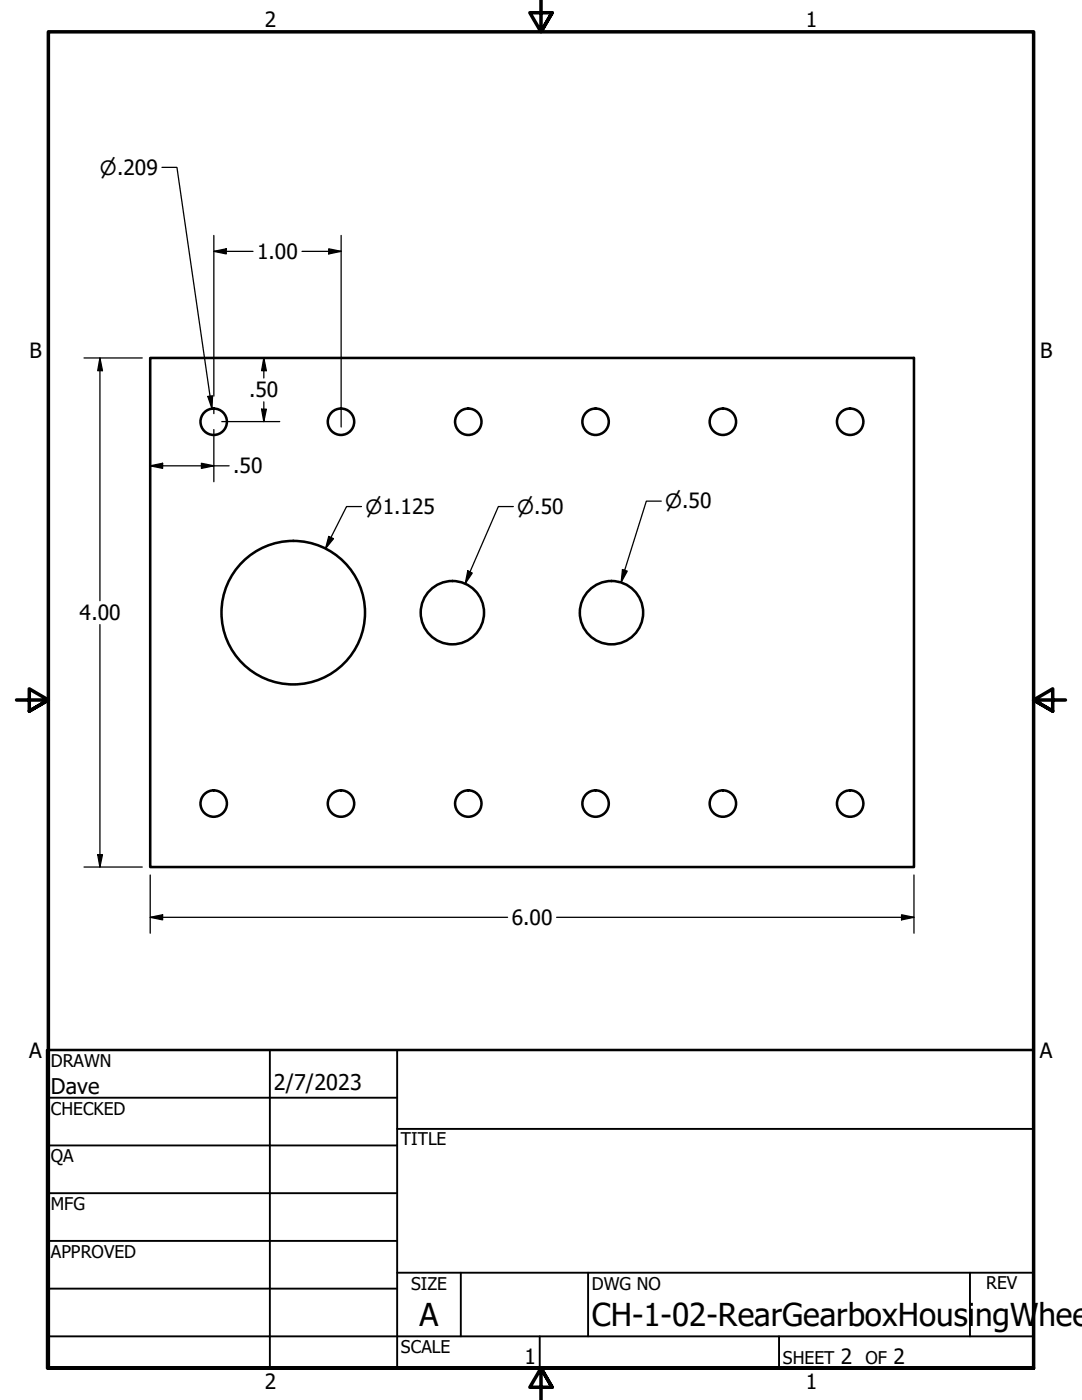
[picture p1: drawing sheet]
<svg xmlns="http://www.w3.org/2000/svg" width="216mm" height="279mm" viewBox="0 0 216 279" stroke-linecap="round" stroke-linejoin="round" font-family="sans-serif">
<!-- layer: Visible (ANSI) -->
<g fill="none" stroke="#000" stroke-width=".51">
<path d="M30 71.4h152.4v101.6h-152.4z"/>
<circle cx="42.6" cy="84.2" r="2.64"/>
<circle cx="68" cy="84.2" r="2.64"/>
<circle cx="93.4" cy="84.2" r="2.64"/>
<circle cx="118.8" cy="84.2" r="2.64"/>
<circle cx="144.2" cy="84.2" r="2.64"/>
<circle cx="169.6" cy="84.2" r="2.64"/>
<circle cx="58.5" cy="122.3" r="14.3"/>
<circle cx="90.3" cy="122.3" r="6.3"/>
<circle cx="122" cy="122.3" r="6.3"/>
<circle cx="42.6" cy="160.4" r="2.64"/>
<circle cx="68" cy="160.4" r="2.64"/>
<circle cx="93.4" cy="160.4" r="2.64"/>
<circle cx="118.8" cy="160.4" r="2.64"/>
<circle cx="144.2" cy="160.4" r="2.64"/>
<circle cx="169.6" cy="160.4" r="2.64"/>
</g>
<!-- layer: Border (ANSI) -->
<path d="M107.9 0v6.4l-2.2-3.9h4.5l-2.3 3.9 2.3-3.9M3.3 139.7h6.4l-3.9-2.2v4.4l3.9-2.2-3.9 2.2M212.6 139.7h-6.4l3.9-2.2v4.4l-3.9-2.2 3.9 2.2M9.7 273v-266.6h196.5v266.6h-196.5h196.5M110.2 276.9l-2.3-3.9 2.3 3.9h-4.5l2.2-3.9v6.4" fill="none" stroke="#000" stroke-width=".7"/>
<!-- layer: Title (ANSI) -->
<g fill="none" stroke="#000" stroke-width=".38">
<path d="M9.4 219.1h69.8M53.8 209.5v63.5M79.2 209.5v63.5M9.4 228.6h69.8M9.4 238.1h69.8M79.2 225.3h127M9.4 247.6h69.8M9.4 257.2h69.8M79.2 254h127M91.9 254v12.7M117.3 254v12.7M193.5 254v12.7"/>
<path d="M9.4 266.7h196.8M107.7 266.7v6.3M155.4 266.7v6.3"/>
</g>
<path d="M9.4 209.5h196.8v63.5h-196.8z" fill="none" stroke="#000" stroke-width=".51"/>
<!-- layer: Dimension (ANSI) -->
<g fill="none" stroke="#000" stroke-width=".25">
<path d="M32.3 33.4h3l7 48.1M42.7 50.2l2.4-.5v1zM42.7 47v32.1M42.7 50.2h7.8M60.3 50.2h7.8M65.6 49.7l2.5 .5-2.5 .5zM68.1 47v38.2M16.8 71.4h11.6M19.9 71.4l.5 2.6h-.9zM19.9 71.4v48.5M41.5 79.1l.9-.1-.1 2.5zM52.6 71.4l.5 2.6h-.9z"/>
<path d="M52.6 71.4v4M30 93l2.4-.5v1zM30 93h15.7M40.2 92.5l2.5 .5-2.5 .5zM42.7 81.4v1.1M42.7 85.7v10.4M44.3 84.1h11.5M52.2 81.7h.9l-.5 2.4zM52.6 80.2v3.9M65.6 107.1l.9 .4-1.5 2zM72.1 101.1h-2.9l-4.2 8.4M93.3 113.9l.9 .5-1.4 2.1z"/>
<path d="M102.4 101.1h-3l-6.6 15.4M124.2 113.7l1 .3-1.2 2.2zM132 100h-3l-5 16.2M19.9 124.7v48.3M16.8 173h11.6M19.5 170.6h.9l-.5 2.4zM30 174.6v11.6M182.4 174.6v11.6M30 183.1l2.4-.5v1zM30 183.1h71.3M111.1 183.1h71.3M179.9 182.6l2.5 .5-2.5 .5z"/>
</g>
<g fill="#000">
<path d="M42.7 50.2l2.4-.5v1z" fill-rule="evenodd"/>
<path d="M65.6 49.7l2.5 .5-2.5 .5z" fill-rule="evenodd"/>
<path d="M19.9 71.4l.5 2.6h-.9z" fill-rule="evenodd"/>
<path d="M41.5 79.1l.9-.1-.1 2.5z" fill-rule="evenodd"/>
<path d="M52.6 71.4l.5 2.6h-.9z" fill-rule="evenodd"/>
<path d="M30 93l2.4-.5v1z" fill-rule="evenodd"/>
<path d="M40.2 92.5l2.5 .5-2.5 .5z" fill-rule="evenodd"/>
<path d="M52.2 81.7h.9l-.5 2.4z" fill-rule="evenodd"/>
<path d="M65.6 107.1l.9 .4-1.5 2z" fill-rule="evenodd"/>
<path d="M93.3 113.9l.9 .5-1.4 2.1z" fill-rule="evenodd"/>
<path d="M124.2 113.7l1 .3-1.2 2.2z" fill-rule="evenodd"/>
<path d="M19.5 170.6h.9l-.5 2.4z" fill-rule="evenodd"/>
<path d="M30 183.1l2.4-.5v1z" fill-rule="evenodd"/>
<path d="M179.9 182.6l2.5 .5-2.5 .5z" fill-rule="evenodd"/>
</g>
<g font-size="6.3">
<text x="83.7" y="264.5">A</text>
<text x="118.1" y="264.7">CH-1-02-RearGearboxHousi</text>
<text x="194.6" y="264.7">ngW</text>
<text x="207.2" y="264.7">hee</text>
</g>
<g font-size="4.3">
<text x="10.2" y="218.2">Dave</text>
<text x="54.6" y="217.6">2/7/2023</text>
</g>
<g font-size="4.2">
<text x="52.8" y="5.3">2</text>
<text x="160.8" y="5.3">1</text>
<text x="51.3" y="51.7">1.00</text>
<text x="5.9" y="71.4">B</text>
<text x="207.6" y="71.4">B</text>
<text x="49.7" y="79.3">.50</text>
<text x="46.5" y="94.5">.50</text>
<text x="15.9" y="123.8">4.00</text>
<text x="102.1" y="184.6">6.00</text>
<text x="5.8" y="211.1">A</text>
<text x="207.5" y="211.1">A</text>
<text x="104.6" y="272.3">1</text>
<text x="167.8" y="272.2">2</text>
<text x="178.3" y="272.2">2</text>
<text x="52.8" y="277.1">2</text>
<text x="160.8" y="277.1">1</text>
</g>
<g font-size="3.9">
<text x="19.9" y="34.9">⌀.209</text>
<text x="132.7" y="101.5">⌀.50</text>
<text x="73" y="102.6">⌀1.125</text>
<text x="103.2" y="102.6">⌀.50</text>
</g>
<g font-size="3.5">
<text x="10.2" y="212.9">DRAWN</text>
<text x="10.2" y="222.4">CHECKED</text>
<text x="10.2" y="232">QA</text>
<text x="80" y="228.6">TITLE</text>
<text x="10.2" y="241.5">MFG</text>
<text x="10.2" y="251">APPROVED</text>
<text x="82" y="257.4">SIZE</text>
<text x="118.1" y="257.4">DWG NO</text>
<text x="196.8" y="257.3">REV</text>
<text x="80" y="270.1">SCALE</text>
<text x="156.2" y="272.2">SHEET</text>
<text x="172.7" y="272.2">OF</text>
</g>
</svg>
